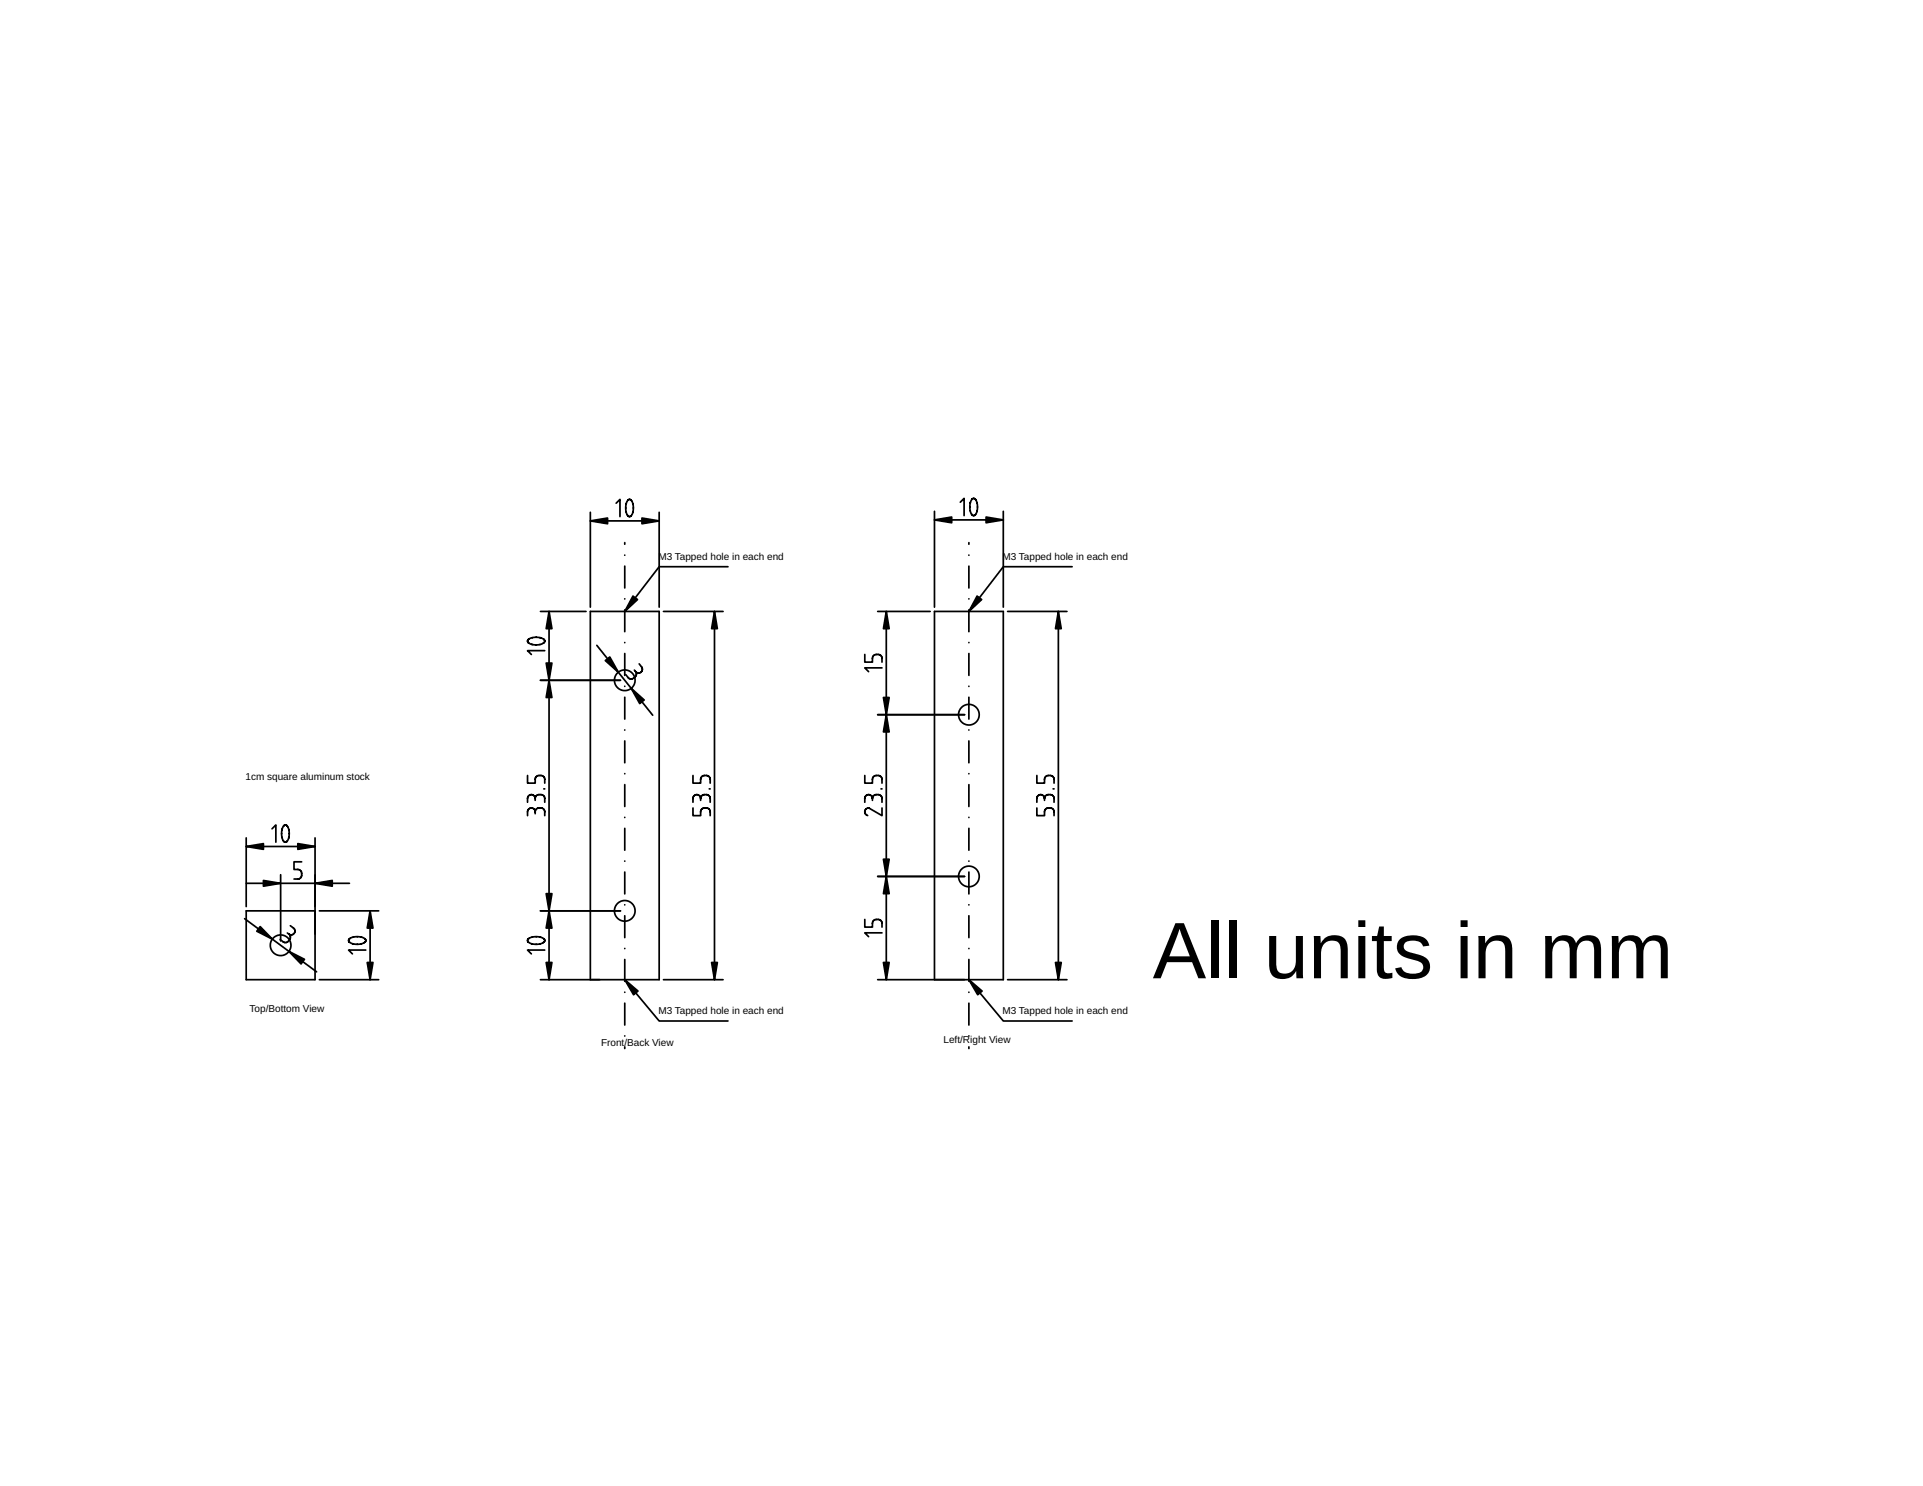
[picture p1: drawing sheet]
<svg xmlns="http://www.w3.org/2000/svg" width="279mm" height="216mm" viewBox="0 0 279 216" stroke-linecap="round" stroke-linejoin="round" font-family="sans-serif">
<g fill="none" stroke="#000" stroke-width=".25">
<path d="M85.8 74.4v13.8M85.8 75.7h10M89.5 73.1l.6-.5v2.5M90.8 78.8v.3M91.2 72.7a1.77 1.77 0 0 0 .2 2.4l.3-.2M91.2 72.7l.4-.1a1.23 1.23 0 0 1 .4 1.3l-.1 .5-.2 .5M91.2 72.7h.1M91.7 74.9h.1M95.8 74.4v13.8M135.8 74.3v13.9M135.8 75.5h10M139.5 73l.6-.6v2.5"/>
<path d="M140.8 78.8v.3M141.2 72.6a1.77 1.77 0 0 0 .2 2.3l.3-.1M141.2 72.5l.4-.1a1.23 1.23 0 0 1 .4 1.4l-.1 .5-.2 .5M141.2 72.5h.1M141.7 74.8h.1M145.8 74.3v13.9M76.8 93.4h.1M78.5 88.8h6.6M78.5 98.8h11.6M79 92.9a1.77 1.77 0 0 0-2.3 .2l.1 .3M79 92.9h.1M79 92.9l.1 .3a1.23 1.23 0 0 1-1.3 .5l-.5-.1-.5-.2"/>
<path d="M79.1 94.5h-2.5l.6 .6M79.8 88.8v53.5M86.7 93.8l8.1 10.1M90.8 80.7h.1M90.8 82.3v3.1M90.8 87h.1M90.8 88.6v3.2M90.8 93.4h.1M90.8 95v3.1M90.8 99.7h.1M92.2 97.4l.1 .2M92.3 97.6a.56 .56 0 0 1 0 .8l-.3 .1a.56 .56 0 0 1-.7-.1l-.4-.4"/>
<path d="M92.9 96.5l.3 .4a.56 .56 0 0 1-.1 .8 .56 .56 0 0 1-.8-.1M96.4 88.8h8.7M103.8 88.8v53.5M105.8 82.3h-10l-5 6.5M125.6 95.1v1.1h1.2v-.6a.56 .56 0 0 1 .5-.5h.3a.56 .56 0 0 1 .5 .5v.6M127.5 88.8h7.6M128.1 97h-2.5l.6 .6M128.8 88.8v53.5M140.8 80.7h.1M140.8 82.3v3.1M140.8 87h.1M140.8 88.6v3.2"/>
<path d="M140.8 93.4h.1M140.8 95v3.1M140.8 99.7h.1M146.4 88.8h8.6M153.8 88.8v53.5M155.8 82.3h-10l-5 6.5M41.3 119.9h.3a1.81 1.81 0 0 1-.1 2.5l-.1-.1a1.98 1.98 0 0 1-.1-2.4zM76.6 112.7v1.1h1.2v-.6a.56 .56 0 0 1 .5-.5h.3a.56 .56 0 0 1 .5 .5v.6M77.8 117.9a.56 .56 0 0 0-.6-.5 .56 .56 0 0 0-.6 .5v.6M77.8 117.9a.56 .56 0 0 1 .5-.5h.3a.56 .56 0 0 1 .5 .5v.6M77.8 116a.56 .56 0 0 0-.6-.6 .56 .56 0 0 0-.6 .6v.6M77.8 116a.56 .56 0 0 1 .5-.6h.3a.56 .56 0 0 1 .5 .6v.6"/>
<path d="M77.8 116v.3M77.8 117.9v.3M79 114.6h.1M90.8 101.3v3.2M90.8 106.1h.1M90.8 107.7v3.1M90.8 112.4h.1M90.8 114v3.2M90.8 118.8h.1M100.7 117.4v1.1h1.1v-.6a.56 .56 0 0 1 .6-.5h.2a.56 .56 0 0 1 .6 .5v.6M100.7 112.7v1.1h1.1v-.6a.56 .56 0 0 1 .6-.5h.2a.56 .56 0 0 1 .6 .5v.6M101.8 116a.56 .56 0 0 0-.6-.6 .56 .56 0 0 0-.5 .6v.6"/>
<path d="M101.8 116a.56 .56 0 0 1 .6-.6h.2a.56 .56 0 0 1 .6 .6v.6M101.8 116v.3M103 114.6h.2M125.6 112.7v1.1h1.2v-.6a.56 .56 0 0 1 .5-.5h.3a.56 .56 0 0 1 .5 .5v.6M126.1 117.4a.56 .56 0 0 0-.5 .5 .56 .56 0 0 0 .5 .6M126.1 117.4h.1M126.8 116a.56 .56 0 0 0-.6-.6 .56 .56 0 0 0-.6 .6v.6M126.8 116a.56 .56 0 0 1 .5-.6h.3a.56 .56 0 0 1 .5 .6v.6M126.8 116v.3M127.5 103.8h12.6M128 114.6h.1M128.1 117.4v1.1l-1.8-1.1h-.2"/>
<path d="M140.8 101.3v3.2M140.8 106.1h.1M140.8 107.7v3.1M140.8 112.4h.1M140.8 114v3.2M140.8 118.8h.1M150.6 117.4v1.1h1.2v-.6a.56 .56 0 0 1 .5-.5h.3a.56 .56 0 0 1 .5 .5v.6M150.6 112.7v1.1h1.2v-.6a.56 .56 0 0 1 .5-.5h.3a.56 .56 0 0 1 .5 .5v.6M151.8 116a.56 .56 0 0 0-.6-.6 .56 .56 0 0 0-.6 .6v.6M151.8 116a.56 .56 0 0 1 .5-.6h.3a.56 .56 0 0 1 .5 .6v.6M151.8 116v.3M153 114.6h.1"/>
<path d="M35.5 133.5l10.5 7.7M35.8 121.7v10M35.8 128.3h15M35.8 123h10M39.5 120.4l.6-.5v2.5M40.8 127.1v9.6M41.7 135.6l.3 .1M42 135.7a.56 .56 0 0 1 .1 .8l-.2 .2a.56 .56 0 0 1-.8 .1l-.4-.3M42.2 134.5l.4 .3a.56 .56 0 0 1 .1 .8 .56 .56 0 0 1-.7 .1M43.8 125.2h-1.1v1.1h.6a.56 .56 0 0 1 .5 .6v.3a.56 .56 0 0 1-.5 .5h-.6M45.8 121.7v20.6h-10v-10h10M46.4 132.3h8.6"/>
<path d="M50.7 136.4a1.74 1.74 0 0 1 2.4 .2v.1a1.84 1.84 0 0 1-2.4 0zM50.8 136.9h.1M53.1 138h-2.5l.6 .6M53.8 132.3v10M76.8 136.9h.1M78.5 132.3h11.6M79 136.4a1.77 1.77 0 0 0-2.3 .2l.1 .3M79 136.4h.1M79 136.4l.1 .3a1.23 1.23 0 0 1-1.3 .5l-.5-.1-.5-.2M79.1 138h-2.5l.6 .6M90.8 120.4v3.1M90.8 125.1h.1"/>
<path d="M90.8 126.7v3.2M90.8 131.5h.1M90.8 133.1v3.1M90.8 137.8h.1M90.8 139.4v3.2M125.6 133.6v1.1h1.2v-.6a.56 .56 0 0 1 .5-.5h.3a.56 .56 0 0 1 .5 .5v.6M127.5 127.3h12.6M128.1 135.5h-2.5l.6 .6M140.8 120.4v3.1M140.8 125.1h.1M140.8 126.7v3.2M140.8 131.5h.1"/>
<path d="M140.8 133.1v3.1M140.8 137.8h.1M140.8 139.4v3.2M46.4 142.3h8.6M78.5 142.3h17.3v-53.5h-10v53.5M90.8 142.3l5 6h10M90.8 144.2h.1M90.8 145.8v3.1M90.8 150.5h.1M90.8 152.1v.2M96.4 142.3h8.7M127.5 142.3h18.3v-53.5h-10v53.5"/>
<path d="M140.8 142.3l5 6h10M140.8 144.2h.1M140.8 145.8v3.1M140.8 150.5h.1M140.8 152.1v.2M146.4 142.3h8.6"/>
<circle cx="90.8" cy="98.8" r="1.5"/>
<circle cx="140.8" cy="103.8" r="1.5"/>
<circle cx="40.8" cy="137.3" r="1.5"/>
<circle cx="90.8" cy="132.3" r="1.5"/>
<circle cx="140.8" cy="127.3" r="1.5"/>
</g>
<g fill="#000">
<path d="M85.8 75.7l2.5-.4v.8zM93.3 75.3l2.5 .4-2.5 .4zM135.8 75.5l2.5-.4v.9zM143.3 75.1l2.5 .4-2.5 .5zM79.8 98.8l.4 2.5h-.8zM79.4 96.3h.8l-.4 2.5zM79.8 88.8l.4 2.5h-.8zM87.9 96l.7-.5 1.2 2.2zM92 86.6l.6 .5-1.8 1.7zM103.8 88.8l.4 2.5h-.8zM128.8 88.8l.4 2.5h-.8zM142 86.6l.6 .5-1.8 1.7z"/>
<path d="M153.8 88.8l.4 2.5h-.8zM91.7 100l1.9 1.7-.7 .5zM128.8 103.8l.4 2.5h-.8zM128.4 101.3h.8l-.4 2.5zM35.8 123l2.5-.4v.8zM37.8 134.6l1.8 1.8-2.3-1.1zM38.3 127.9l2.5 .4-2.5 .5zM42 138.2l2.2 1.2-.5 .6zM45.8 128.3l2.5-.4v.9zM43.3 122.6l2.5 .4-2.5 .4zM53.8 132.3l.4 2.5h-.8zM79.4 129.8h.8l-.4 2.5z"/>
<path d="M79.8 132.3l.4 2.5h-.8zM128.4 124.8h.8l-.4 2.5zM128.8 127.3l.4 2.5h-.8zM53.4 139.8h.8l-.4 2.5zM79.4 139.8h.8l-.4 2.5zM90.8 142.3l1.9 1.7-.6 .5zM103.4 139.8h.8l-.4 2.5zM128.4 139.8h.8l-.4 2.5zM140.8 142.3l1.9 1.7-.6 .5zM153.4 139.8h.8l-.4 2.5z"/>
</g>
<g fill="#000" stroke="#000" stroke-width=".25">
<path d="M85.8 75.7l2.5-.4v.8zM93.3 75.3l2.5 .4-2.5 .4zM135.8 75.5l2.5-.4v.9zM143.3 75.1l2.5 .4-2.5 .5zM79.8 98.8l.4 2.5h-.8zM79.4 96.3h.8l-.4 2.5zM79.8 88.8l.4 2.5h-.8zM87.9 96l.7-.5 1.2 2.2zM92 86.6l.6 .5-1.8 1.7zM103.8 88.8l.4 2.5h-.8zM128.8 88.8l.4 2.5h-.8zM142 86.6l.6 .5-1.8 1.7z"/>
<path d="M153.8 88.8l.4 2.5h-.8zM91.7 100l1.9 1.7-.7 .5zM128.8 103.8l.4 2.5h-.8zM128.4 101.3h.8l-.4 2.5zM35.8 123l2.5-.4v.8zM37.8 134.6l1.8 1.8-2.3-1.1zM38.3 127.9l2.5 .4-2.5 .5zM42 138.2l2.2 1.2-.5 .6zM45.8 128.3l2.5-.4v.9zM43.3 122.6l2.5 .4-2.5 .4zM53.8 132.3l.4 2.5h-.8zM79.4 129.8h.8l-.4 2.5z"/>
<path d="M79.8 132.3l.4 2.5h-.8zM128.4 124.8h.8l-.4 2.5zM128.8 127.3l.4 2.5h-.8zM53.4 139.8h.8l-.4 2.5zM79.4 139.8h.8l-.4 2.5zM90.8 142.3l1.9 1.7-.6 .5zM103.4 139.8h.8l-.4 2.5zM128.4 139.8h.8l-.4 2.5zM140.8 142.3l1.9 1.7-.6 .5zM153.4 139.8h.8l-.4 2.5z"/>
</g>
<text font-size="11.6" x="167.5" y="142.1">All units in mm</text>
<g font-size="1.5">
<text x="95.7" y="81.4">M3 Tapped hole in each end</text>
<text x="145.7" y="81.4">M3 Tapped hole in each end</text>
<text x="35.7" y="113.4">1cm square aluminum stock</text>
<text x="36.3" y="147.1">Top/Bottom View</text>
<text x="95.7" y="147.4">M3 Tapped hole in each end</text>
<text x="145.7" y="147.4">M3 Tapped hole in each end</text>
<text x="87.3" y="151.9">Front/Back View</text>
<text x="137.1" y="151.6">Left/Right View</text>
</g>
</svg>
